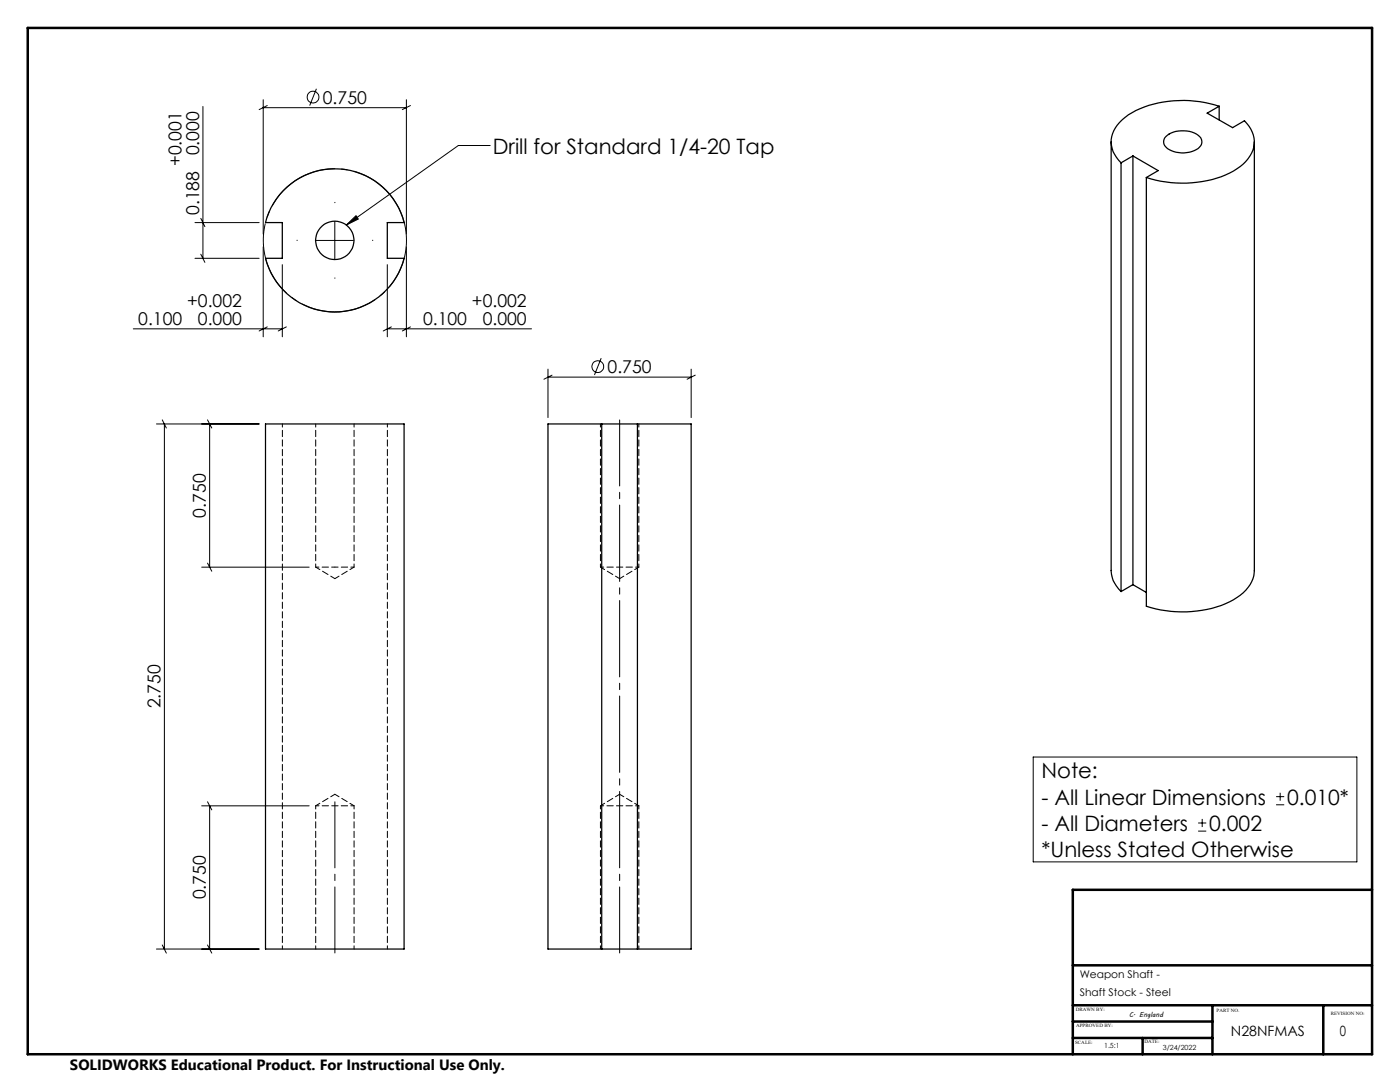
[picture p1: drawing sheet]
<svg xmlns="http://www.w3.org/2000/svg" width="279mm" height="216mm" viewBox="0 0 279 216" stroke-linecap="round" stroke-linejoin="round" font-family="sans-serif">
<g fill="none" stroke="#000" stroke-width=".2">
<path d="M52.5 19.9v26.8M63.1 17.7l-1.3 3.4M81.1 19.9v26.8M40.5 21.2v30.3M52.5 21.5h28.6M53.3 21.1l-1.6 .8M81.9 21.1l-1.6 .8M97.8 29h-6.3l-22.4 15.9M38.9 51.5h12.8M38.9 44.4h12.8M40.1 50.7l.8 1.7M40.1 43.6l.8 1.6"/>
<path d="M52.5 49.2v18M56.3 52.8v14.4M63.1 48h7.5M66.8 44.2v7.5M69.1 44.9l1.9-1.9 .5 .7zM77.3 52.8v14.4M81.1 49.2v18M26.6 65.6h29.7M53.3 65.2l-1.6 .8M57.1 65.2l-1.6 .8M77.3 65.6h28.8M78.1 65.2l-1.6 .8"/>
<path d="M81.9 65.2l-1.6 .8M109.4 73.7v9.6M109.4 75.2h28.5M110.2 74.9l-1.7 .8M120 71.5l-1.4 3.3M137.9 73.7v9.6M138.7 74.9l-1.6 .8M31.2 84.6h20.5M32.4 83.8l.8 1.6M32.8 84.6v104.8M41.4 83.8l.9 1.6M41.8 84.6v28.6"/>
<path d="M40.3 113.2h21.4M41.4 112.4l.9 1.6M41.4 160l.9 1.6M206.2 151.1h64.6v20.9h-64.6zM254.7 159h1.6M255.5 158.2v1.6M40.3 160.8h21.4M41.8 160.8v28.6M239.1 165.8h1.6M239.1 164.2h1.6M239.9 163.4v1.6M254.7 160.6h1.6"/>
<path d="M31.2 189.4h20.5M32.4 188.6l.8 1.6M41.4 188.6l.9 1.6"/>
<circle cx="62.5" cy="19.4" r="1.18"/>
<circle cx="119.3" cy="73.2" r="1.18"/>
</g>
<path d="M80.5 43.8a14.3 14.3 0 0 0-23.9-5.8 14.3 14.3 0 0 0 6.3 23.7 14.3 14.3 0 0 0 17.9-16.9l-.3-1" fill="none" stroke="#000" stroke-width=".2" stroke-dasharray="15.2 1.3 1.3 1.3" stroke-dashoffset=".8" stroke-linecap="butt"/>
<path d="M59.3 48h.1M66.8 40.5v-.1M66.8 55.5h.1M74.3 48h.1" fill="none" stroke="#000" stroke-width=".2" stroke-dasharray="15.2 1.3 1.3 1.3"/>
<path d="M66.8 160v30.2M123.7 190.2v-106.4" fill="none" stroke="#000" stroke-width=".2" stroke-dasharray="15.2 1.3 1.3 1.3" stroke-dashoffset="2.1"/>
<path d="M5.5 5.6h268.3v204.8h-268.3zM273.8 177.6h-59.7v32.8M214.1 192.6h59.7M214.1 200.6h59.7M214.1 203.8h27.9M214.1 207.1h27.9M228 207.1v3.3M242 200.6v9.8M264.1 200.6v9.8" fill="none" stroke="#000" stroke-width=".5"/>
<path d="M69.1 44.9l1.9-1.9 .5 .7z" fill="#000"/>
<g fill="none" stroke="#000" stroke-width=".25">
<path d="M56.5 38.1a14.3 14.3 0 0 1 24.1 6.3h-3.3v7.1h3.3a14.3 14.3 0 0 1-13.8 10.8 14.3 14.3 0 0 1-13.8-10.8h3.3v-7.1h-3.3a13.6 13.6 0 0 1 3.5-6.3zM221.8 28.3v85.5a5.6 5.6 0 0 0 1.9 4.2M223.7 32.5v85.5M226.1 31.1l5 2.9-2.3 1.4M226.1 31.1l-2.4 1.4M226.1 31.1v85.6M232.7 27.2a5.5 5.5 0 0 1 6.7 0 1.57 1.57 0 0 1-.6 2.6 5.5 5.5 0 0 1-6.1-.4 1.43 1.43 0 0 1 0-2.2zM243.3 21.2l-2.4 1.4 5.1 2.9 2.4-1.4a5.5 5.5 0 0 1-.3 8.6 19.3 19.3 0 0 1-13.4 3.8l-3.1-.3-2.8-.8M243.3 21.2a22.3 22.3 0 0 0-18.1 1.7 6.5 6.5 0 0 0-3.4 6.2 6.5 6.5 0 0 0 1.9 3.4M243.3 21.2v2.7M250.3 28.3v85.5a6.6 6.6 0 0 1-3.5 5.4 21.2 21.2 0 0 1-14.1 2.6l-2.1-.3-1.8-.5v-85.6M53 84.6h27.6v104.8h-27.6z"/>
<path d="M120.1 84.6h-10.7v104.8h10.7M120.1 84.6v104.8M120.1 84.6h7.1M127.2 84.6h10.7v104.8h-10.7M127.2 84.6v104.8M226.1 116.7l2.7 1.5M226.1 116.7l-2.4 1.3M120.1 189.4h7.1"/>
<circle cx="66.8" cy="48" r="3.8"/>
</g>
<g fill="none" stroke="#000" stroke-width=".2" stroke-dasharray="1.3 .6" stroke-dashoffset=".6">
<path d="M63 84.6v28.6M119.8 84.6v28.6M63 113.2h3.8M66.8 113.2h3.9M70.7 113.2v-28.6M119.8 113.2h7.7M127.5 113.2v-28.6M63 160.8v28.6M70.7 160.8h-7.7M119.8 160.8v28.6M127.5 160.8h-7.7M56.4 189.4v-104.8"/>
<path d="M70.7 189.4v-28.6M77.3 189.4v-104.8M127.5 189.4v-28.6"/>
</g>
<path d="M63 113.2l3.8 2.3M66.8 115.5l3.9-2.3M119.8 113.2l3.9 2.3M123.7 115.5l3.8-2.3M66.8 158.5l-3.8 2.3M123.7 158.5l-3.9 2.3M70.7 160.8l-3.9-2.3M127.5 160.8l-3.8-2.3" fill="none" stroke="#000" stroke-width=".2" stroke-dasharray="1.3 .6" stroke-dashoffset=".3"/>
<g font-size="4.2">
<text x="98.4" y="30.7">Drill for Standard 1/4-20 Tap</text>
<text x="207.8" y="155.3">Note:</text>
<text x="207.8" y="160.6">- All Linear Dimensions</text>
<text x="256.9" y="160.6">0.010*</text>
<text x="207.8" y="165.8">- All Diameters</text>
<text x="241.3" y="165.8">0.002</text>
<text x="207.8" y="171">*Unless Stated Otherwise</text>
</g>
<g font-size="3.5">
<text x="64.4" y="20.7">0.750</text>
<text x="36.2" y="33.1" transform="rotate(-90 36.2 33.1)">+0.001</text>
<text x="39.7" y="31" transform="rotate(-90 39.7 31)">0.000</text>
<text x="39.7" y="42.9" transform="rotate(-90 39.7 42.9)">0.188</text>
<text x="27.6" y="64.8">0.100</text>
<text x="37.4" y="61.3">+0.002</text>
<text x="39.5" y="64.8">0.000</text>
<text x="84.4" y="64.8">0.100</text>
<text x="94.2" y="61.3">+0.002</text>
<text x="96.3" y="64.8">0.000</text>
<text x="121.3" y="74.5">0.750</text>
<text x="41.1" y="103.3" transform="rotate(-90 41.1 103.3)">0.750</text>
<text x="32.1" y="141.4" transform="rotate(-90 32.1 141.4)">2.750</text>
<text x="41.1" y="179.5" transform="rotate(-90 41.1 179.5)">0.750</text>
</g>
<text font-size="3" x="14" y="213.5">SOLIDWORKS Educational Product. For Instructional Use Only.</text>
<g font-size="2.8">
<text x="245.7" y="206.7">N28NFMAS</text>
<text x="267.4" y="206.7">0</text>
</g>
<g font-size="2.1">
<text x="215.5" y="195.1">Weapon Shaft -</text>
<text x="215.5" y="198.8">Shaft Stock - Steel</text>
</g>
<g font-size="1.4">
<text x="225.3" y="202.9">C. England</text>
<text x="220.4" y="209.1">1.5:1</text>
<text x="232.1" y="209.6">3/24/2022</text>
</g>
<g font-size="1">
<text x="214.7" y="201.6">DRAWN BY:</text>
<text x="242.8" y="201.9">PART NO.</text>
<text x="265.6" y="202.5">REVISION NO:</text>
<text x="214.6" y="208.3">SCALE:</text>
<text x="214.8" y="205">APPROVED BY:</text>
<text x="228.4" y="208.2">DATE:</text>
</g>
</svg>
